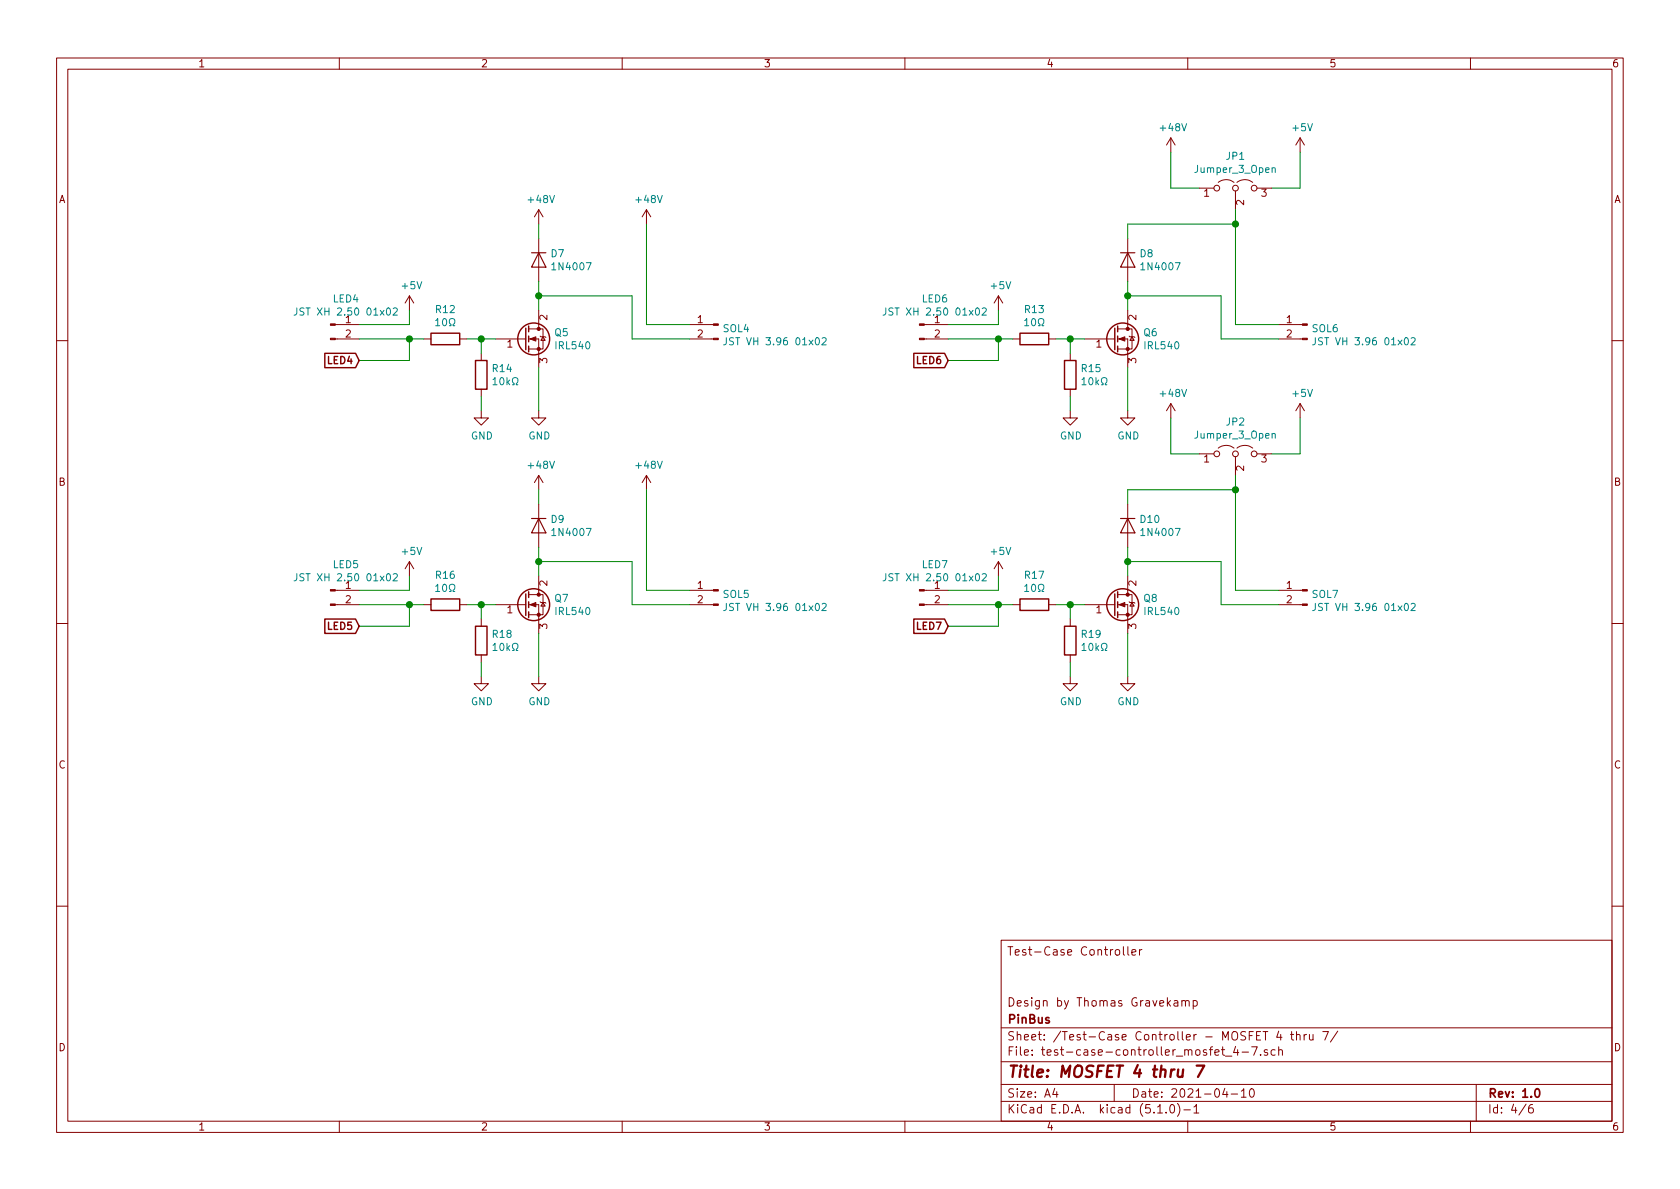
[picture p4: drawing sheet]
EESchema Schematic File Version 4
LIBS:test-case-controller-cache
EELAYER 29 0
EELAYER END
$Descr A4 11693 8268
encoding utf-8
Sheet 4 6
Title "MOSFET 4 thru 7"
Date "2021-04-10"
Rev "1.0"
Comp "PinBus"
Comment1 "Design by Thomas Gravekamp"
Comment2 ""
Comment3 ""
Comment4 "Test-Case Controller"
$EndDescr
$Comp
L Connector:Conn_01x02_Male J?
U 1 1
P 2300 2250
AR Path="/605AEFDD/607E55DC" Ref="J?"  Part="1" 
AR Path="/607D19A4/607E55DC" Ref="LED4"  Part="1" 
F 0 "LED4" H 2408 2431 50  0000 C CNN
F 1 "JST XH 2.50 01x02" H 2408 2340 50  0000 C CNN
F 2 "Connector_JST:JST_XH_B2B-XH-A_1x02_P2.50mm_Vertical" H 2300 2250 50  0001 C CNN
F 3 "~" H 2300 2250 50  0001 C CNN
	1    2300 2250
	1    0    0    -1  
$EndComp
$Comp
L Device:Q_NMOS_GDS Q?
U 1 1
P 3650 2350
AR Path="/605AEFDD/607E55E2" Ref="Q?"  Part="1" 
AR Path="/607D19A4/607E55E2" Ref="Q5"  Part="1" 
F 0 "Q5" H 3856 2396 50  0000 L CNN
F 1 "IRL540" H 3856 2305 50  0000 L CNN
F 2 "Package_TO_SOT_THT:TO-220-3_Horizontal_TabDown" H 3850 2450 50  0001 C CNN
F 3 "~" H 3650 2350 50  0001 C CNN
	1    3650 2350
	1    0    0    -1  
$EndComp
$Comp
L Device:D D?
U 1 1
P 3750 1800
AR Path="/605AEFDD/607E55E8" Ref="D?"  Part="1" 
AR Path="/607D19A4/607E55E8" Ref="D7"  Part="1" 
F 0 "D7" V 3704 1879 50  0000 L CNN
F 1 "1N4007" V 3795 1879 50  0000 L CNN
F 2 "Diode_SMD:D_SMA" H 3750 1800 50  0001 C CNN
F 3 "~" H 3750 1800 50  0001 C CNN
	1    3750 1800
	0    1    1    0   
$EndComp
$Comp
L Device:R R?
U 1 1
P 3100 2350
AR Path="/605AEFDD/607E55EE" Ref="R?"  Part="1" 
AR Path="/607D19A4/607E55EE" Ref="R12"  Part="1" 
F 0 "R12" V 2893 2350 50  0000 C CNN
F 1 "10Ω" V 2984 2350 50  0000 C CNN
F 2 "Resistor_SMD:R_0603_1608Metric" V 3030 2350 50  0001 C CNN
F 3 "~" H 3100 2350 50  0001 C CNN
	1    3100 2350
	0    1    1    0   
$EndComp
$Comp
L Device:R R?
U 1 1
P 3350 2600
AR Path="/605AEFDD/607E55F4" Ref="R?"  Part="1" 
AR Path="/607D19A4/607E55F4" Ref="R14"  Part="1" 
F 0 "R14" H 3420 2646 50  0000 L CNN
F 1 "10kΩ" H 3420 2555 50  0000 L CNN
F 2 "Resistor_SMD:R_0603_1608Metric" V 3280 2600 50  0001 C CNN
F 3 "~" H 3350 2600 50  0001 C CNN
	1    3350 2600
	1    0    0    -1  
$EndComp
$Comp
L power:+5V #PWR?
U 1 1
P 2850 2150
AR Path="/605AEFDD/607E55FC" Ref="#PWR?"  Part="1" 
AR Path="/607D19A4/607E55FC" Ref="#PWR045"  Part="1" 
F 0 "#PWR045" H 2850 2000 50  0001 C CNN
F 1 "+5V" H 2865 2323 50  0000 C CNN
F 2 "" H 2850 2150 50  0001 C CNN
F 3 "" H 2850 2150 50  0001 C CNN
	1    2850 2150
	1    0    0    -1  
$EndComp
Wire Wire Line
	2500 2250 2850 2250
Wire Wire Line
	2850 2250 2850 2150
Wire Wire Line
	2950 2350 2850 2350
Wire Wire Line
	2500 2500 2850 2500
Wire Wire Line
	2850 2500 2850 2350
Connection ~ 2850 2350
Wire Wire Line
	2850 2350 2500 2350
Wire Wire Line
	3250 2350 3350 2350
Wire Wire Line
	3350 2450 3350 2350
Connection ~ 3350 2350
Wire Wire Line
	3350 2350 3450 2350
$Comp
L power:GND #PWR?
U 1 1
P 3350 2850
AR Path="/605AEFDD/607E560D" Ref="#PWR?"  Part="1" 
AR Path="/607D19A4/607E560D" Ref="#PWR047"  Part="1" 
F 0 "#PWR047" H 3350 2600 50  0001 C CNN
F 1 "GND" H 3355 2677 50  0000 C CNN
F 2 "" H 3350 2850 50  0001 C CNN
F 3 "" H 3350 2850 50  0001 C CNN
	1    3350 2850
	1    0    0    -1  
$EndComp
Wire Wire Line
	3350 2850 3350 2750
$Comp
L power:GND #PWR?
U 1 1
P 3750 2850
AR Path="/605AEFDD/607E5614" Ref="#PWR?"  Part="1" 
AR Path="/607D19A4/607E5614" Ref="#PWR048"  Part="1" 
F 0 "#PWR048" H 3750 2600 50  0001 C CNN
F 1 "GND" H 3755 2677 50  0000 C CNN
F 2 "" H 3750 2850 50  0001 C CNN
F 3 "" H 3750 2850 50  0001 C CNN
	1    3750 2850
	1    0    0    -1  
$EndComp
Wire Wire Line
	3750 2850 3750 2550
Wire Wire Line
	3750 1950 3750 2050
$Comp
L power:+48V #PWR?
U 1 1
P 3750 1550
AR Path="/605AEFDD/607E561C" Ref="#PWR?"  Part="1" 
AR Path="/607D19A4/607E561C" Ref="#PWR043"  Part="1" 
F 0 "#PWR043" H 3750 1400 50  0001 C CNN
F 1 "+48V" H 3765 1723 50  0000 C CNN
F 2 "" H 3750 1550 50  0001 C CNN
F 3 "" H 3750 1550 50  0001 C CNN
	1    3750 1550
	1    0    0    -1  
$EndComp
Wire Wire Line
	3750 1650 3750 1550
$Comp
L Connector:Conn_01x02_Male J?
U 1 1
P 5000 2250
AR Path="/605AEFDD/607E5623" Ref="J?"  Part="1" 
AR Path="/607D19A4/607E5623" Ref="SOL4"  Part="1" 
F 0 "SOL4" H 4972 2224 50  0000 R CNN
F 1 "JST VH 3.96 01x02" H 4972 2133 50  0000 R CNN
F 2 "Connector_JST:JST_VH_B2P-VH_1x02_P3.96mm_Vertical" H 5000 2250 50  0001 C CNN
F 3 "~" H 5000 2250 50  0001 C CNN
	1    5000 2250
	-1   0    0    -1  
$EndComp
Wire Wire Line
	4800 2350 4400 2350
Wire Wire Line
	4400 2350 4400 2050
Wire Wire Line
	4400 2050 3750 2050
Connection ~ 3750 2050
Wire Wire Line
	3750 2050 3750 2150
$Comp
L power:+48V #PWR?
U 1 1
P 4500 1550
AR Path="/605AEFDD/607E562E" Ref="#PWR?"  Part="1" 
AR Path="/607D19A4/607E562E" Ref="#PWR044"  Part="1" 
F 0 "#PWR044" H 4500 1400 50  0001 C CNN
F 1 "+48V" H 4515 1723 50  0000 C CNN
F 2 "" H 4500 1550 50  0001 C CNN
F 3 "" H 4500 1550 50  0001 C CNN
	1    4500 1550
	1    0    0    -1  
$EndComp
Wire Wire Line
	4800 2250 4500 2250
Wire Wire Line
	4500 2250 4500 1550
$Comp
L Connector:Conn_01x02_Male J?
U 1 1
P 2300 4100
AR Path="/605AEFDD/607E5636" Ref="J?"  Part="1" 
AR Path="/607D19A4/607E5636" Ref="LED5"  Part="1" 
F 0 "LED5" H 2408 4281 50  0000 C CNN
F 1 "JST XH 2.50 01x02" H 2408 4190 50  0000 C CNN
F 2 "Connector_JST:JST_XH_B2B-XH-A_1x02_P2.50mm_Vertical" H 2300 4100 50  0001 C CNN
F 3 "~" H 2300 4100 50  0001 C CNN
	1    2300 4100
	1    0    0    -1  
$EndComp
$Comp
L Device:Q_NMOS_GDS Q?
U 1 1
P 3650 4200
AR Path="/605AEFDD/607E563C" Ref="Q?"  Part="1" 
AR Path="/607D19A4/607E563C" Ref="Q7"  Part="1" 
F 0 "Q7" H 3856 4246 50  0000 L CNN
F 1 "IRL540" H 3856 4155 50  0000 L CNN
F 2 "Package_TO_SOT_THT:TO-220-3_Horizontal_TabDown" H 3850 4300 50  0001 C CNN
F 3 "~" H 3650 4200 50  0001 C CNN
	1    3650 4200
	1    0    0    -1  
$EndComp
$Comp
L Device:D D?
U 1 1
P 3750 3650
AR Path="/605AEFDD/607E5642" Ref="D?"  Part="1" 
AR Path="/607D19A4/607E5642" Ref="D9"  Part="1" 
F 0 "D9" V 3704 3729 50  0000 L CNN
F 1 "1N4007" V 3795 3729 50  0000 L CNN
F 2 "Diode_SMD:D_SMA" H 3750 3650 50  0001 C CNN
F 3 "~" H 3750 3650 50  0001 C CNN
	1    3750 3650
	0    1    1    0   
$EndComp
$Comp
L Device:R R?
U 1 1
P 3100 4200
AR Path="/605AEFDD/607E5648" Ref="R?"  Part="1" 
AR Path="/607D19A4/607E5648" Ref="R16"  Part="1" 
F 0 "R16" V 2893 4200 50  0000 C CNN
F 1 "10Ω" V 2984 4200 50  0000 C CNN
F 2 "Resistor_SMD:R_0603_1608Metric" V 3030 4200 50  0001 C CNN
F 3 "~" H 3100 4200 50  0001 C CNN
	1    3100 4200
	0    1    1    0   
$EndComp
$Comp
L Device:R R?
U 1 1
P 3350 4450
AR Path="/605AEFDD/607E564E" Ref="R?"  Part="1" 
AR Path="/607D19A4/607E564E" Ref="R18"  Part="1" 
F 0 "R18" H 3420 4496 50  0000 L CNN
F 1 "10kΩ" H 3420 4405 50  0000 L CNN
F 2 "Resistor_SMD:R_0603_1608Metric" V 3280 4450 50  0001 C CNN
F 3 "~" H 3350 4450 50  0001 C CNN
	1    3350 4450
	1    0    0    -1  
$EndComp
$Comp
L power:+5V #PWR?
U 1 1
P 2850 4000
AR Path="/605AEFDD/607E5654" Ref="#PWR?"  Part="1" 
AR Path="/607D19A4/607E5654" Ref="#PWR055"  Part="1" 
F 0 "#PWR055" H 2850 3850 50  0001 C CNN
F 1 "+5V" H 2865 4173 50  0000 C CNN
F 2 "" H 2850 4000 50  0001 C CNN
F 3 "" H 2850 4000 50  0001 C CNN
	1    2850 4000
	1    0    0    -1  
$EndComp
Wire Wire Line
	2500 4100 2850 4100
Wire Wire Line
	2850 4100 2850 4000
Wire Wire Line
	2950 4200 2850 4200
Wire Wire Line
	2500 4350 2850 4350
Wire Wire Line
	2850 4350 2850 4200
Connection ~ 2850 4200
Wire Wire Line
	2850 4200 2500 4200
Wire Wire Line
	3250 4200 3350 4200
Wire Wire Line
	3350 4300 3350 4200
Connection ~ 3350 4200
Wire Wire Line
	3350 4200 3450 4200
$Comp
L power:GND #PWR?
U 1 1
P 3350 4700
AR Path="/605AEFDD/607E5665" Ref="#PWR?"  Part="1" 
AR Path="/607D19A4/607E5665" Ref="#PWR057"  Part="1" 
F 0 "#PWR057" H 3350 4450 50  0001 C CNN
F 1 "GND" H 3355 4527 50  0000 C CNN
F 2 "" H 3350 4700 50  0001 C CNN
F 3 "" H 3350 4700 50  0001 C CNN
	1    3350 4700
	1    0    0    -1  
$EndComp
Wire Wire Line
	3350 4700 3350 4600
$Comp
L power:GND #PWR?
U 1 1
P 3750 4700
AR Path="/605AEFDD/607E566C" Ref="#PWR?"  Part="1" 
AR Path="/607D19A4/607E566C" Ref="#PWR058"  Part="1" 
F 0 "#PWR058" H 3750 4450 50  0001 C CNN
F 1 "GND" H 3755 4527 50  0000 C CNN
F 2 "" H 3750 4700 50  0001 C CNN
F 3 "" H 3750 4700 50  0001 C CNN
	1    3750 4700
	1    0    0    -1  
$EndComp
Wire Wire Line
	3750 4700 3750 4400
Wire Wire Line
	3750 3800 3750 3900
$Comp
L power:+48V #PWR?
U 1 1
P 3750 3400
AR Path="/605AEFDD/607E5674" Ref="#PWR?"  Part="1" 
AR Path="/607D19A4/607E5674" Ref="#PWR053"  Part="1" 
F 0 "#PWR053" H 3750 3250 50  0001 C CNN
F 1 "+48V" H 3765 3573 50  0000 C CNN
F 2 "" H 3750 3400 50  0001 C CNN
F 3 "" H 3750 3400 50  0001 C CNN
	1    3750 3400
	1    0    0    -1  
$EndComp
Wire Wire Line
	3750 3500 3750 3400
$Comp
L Connector:Conn_01x02_Male J?
U 1 1
P 5000 4100
AR Path="/605AEFDD/607E567B" Ref="J?"  Part="1" 
AR Path="/607D19A4/607E567B" Ref="SOL5"  Part="1" 
F 0 "SOL5" H 4972 4074 50  0000 R CNN
F 1 "JST VH 3.96 01x02" H 4972 3983 50  0000 R CNN
F 2 "Connector_JST:JST_VH_B2P-VH_1x02_P3.96mm_Vertical" H 5000 4100 50  0001 C CNN
F 3 "~" H 5000 4100 50  0001 C CNN
	1    5000 4100
	-1   0    0    -1  
$EndComp
Wire Wire Line
	4800 4200 4400 4200
Wire Wire Line
	4400 4200 4400 3900
Wire Wire Line
	4400 3900 3750 3900
Connection ~ 3750 3900
Wire Wire Line
	3750 3900 3750 4000
$Comp
L power:+48V #PWR?
U 1 1
P 4500 3400
AR Path="/605AEFDD/607E5686" Ref="#PWR?"  Part="1" 
AR Path="/607D19A4/607E5686" Ref="#PWR054"  Part="1" 
F 0 "#PWR054" H 4500 3250 50  0001 C CNN
F 1 "+48V" H 4515 3573 50  0000 C CNN
F 2 "" H 4500 3400 50  0001 C CNN
F 3 "" H 4500 3400 50  0001 C CNN
	1    4500 3400
	1    0    0    -1  
$EndComp
Wire Wire Line
	4800 4100 4500 4100
Wire Wire Line
	4500 4100 4500 3400
Text GLabel 2500 2500 0    50   Input ~ 10
LED4
Text GLabel 2500 4350 0    50   Input ~ 10
LED5
$Comp
L Connector:Conn_01x02_Male J-LED?
U 1 1
P 6400 2250
AR Path="/605AEFDD/6081A9AB" Ref="J-LED?"  Part="1" 
AR Path="/607D19A4/6081A9AB" Ref="LED6"  Part="1" 
F 0 "LED6" H 6508 2431 50  0000 C CNN
F 1 "JST XH 2.50 01x02" H 6508 2340 50  0000 C CNN
F 2 "Connector_JST:JST_XH_B2B-XH-A_1x02_P2.50mm_Vertical" H 6400 2250 50  0001 C CNN
F 3 "~" H 6400 2250 50  0001 C CNN
	1    6400 2250
	1    0    0    -1  
$EndComp
$Comp
L Device:Q_NMOS_GDS Q?
U 1 1
P 7750 2350
AR Path="/605AEFDD/6081A9B1" Ref="Q?"  Part="1" 
AR Path="/607D19A4/6081A9B1" Ref="Q6"  Part="1" 
F 0 "Q6" H 7956 2396 50  0000 L CNN
F 1 "IRL540" H 7956 2305 50  0000 L CNN
F 2 "Package_TO_SOT_THT:TO-220-3_Horizontal_TabDown" H 7950 2450 50  0001 C CNN
F 3 "~" H 7750 2350 50  0001 C CNN
	1    7750 2350
	1    0    0    -1  
$EndComp
$Comp
L Device:D D?
U 1 1
P 7850 1800
AR Path="/605AEFDD/6081A9B7" Ref="D?"  Part="1" 
AR Path="/607D19A4/6081A9B7" Ref="D8"  Part="1" 
F 0 "D8" V 7804 1879 50  0000 L CNN
F 1 "1N4007" V 7895 1879 50  0000 L CNN
F 2 "Diode_SMD:D_SMA" H 7850 1800 50  0001 C CNN
F 3 "~" H 7850 1800 50  0001 C CNN
	1    7850 1800
	0    1    1    0   
$EndComp
$Comp
L Device:R R?
U 1 1
P 7200 2350
AR Path="/605AEFDD/6081A9BD" Ref="R?"  Part="1" 
AR Path="/607D19A4/6081A9BD" Ref="R13"  Part="1" 
F 0 "R13" V 6993 2350 50  0000 C CNN
F 1 "10Ω" V 7084 2350 50  0000 C CNN
F 2 "Resistor_SMD:R_0603_1608Metric" V 7130 2350 50  0001 C CNN
F 3 "~" H 7200 2350 50  0001 C CNN
	1    7200 2350
	0    1    1    0   
$EndComp
$Comp
L Device:R R?
U 1 1
P 7450 2600
AR Path="/605AEFDD/6081A9C3" Ref="R?"  Part="1" 
AR Path="/607D19A4/6081A9C3" Ref="R15"  Part="1" 
F 0 "R15" H 7520 2646 50  0000 L CNN
F 1 "10kΩ" H 7520 2555 50  0000 L CNN
F 2 "Resistor_SMD:R_0603_1608Metric" V 7380 2600 50  0001 C CNN
F 3 "~" H 7450 2600 50  0001 C CNN
	1    7450 2600
	1    0    0    -1  
$EndComp
$Comp
L power:+5V #PWR?
U 1 1
P 6950 2150
AR Path="/605AEFDD/6081A9C9" Ref="#PWR?"  Part="1" 
AR Path="/607D19A4/6081A9C9" Ref="#PWR046"  Part="1" 
F 0 "#PWR046" H 6950 2000 50  0001 C CNN
F 1 "+5V" H 6965 2323 50  0000 C CNN
F 2 "" H 6950 2150 50  0001 C CNN
F 3 "" H 6950 2150 50  0001 C CNN
	1    6950 2150
	1    0    0    -1  
$EndComp
Wire Wire Line
	6600 2250 6950 2250
Wire Wire Line
	6950 2250 6950 2150
Wire Wire Line
	7050 2350 6950 2350
Wire Wire Line
	6600 2500 6950 2500
Wire Wire Line
	6950 2500 6950 2350
Connection ~ 6950 2350
Wire Wire Line
	6950 2350 6600 2350
Wire Wire Line
	7350 2350 7450 2350
Wire Wire Line
	7450 2450 7450 2350
Connection ~ 7450 2350
Wire Wire Line
	7450 2350 7550 2350
$Comp
L power:GND #PWR?
U 1 1
P 7450 2850
AR Path="/605AEFDD/6081A9DA" Ref="#PWR?"  Part="1" 
AR Path="/607D19A4/6081A9DA" Ref="#PWR049"  Part="1" 
F 0 "#PWR049" H 7450 2600 50  0001 C CNN
F 1 "GND" H 7455 2677 50  0000 C CNN
F 2 "" H 7450 2850 50  0001 C CNN
F 3 "" H 7450 2850 50  0001 C CNN
	1    7450 2850
	1    0    0    -1  
$EndComp
Wire Wire Line
	7450 2850 7450 2750
$Comp
L power:GND #PWR?
U 1 1
P 7850 2850
AR Path="/605AEFDD/6081A9E1" Ref="#PWR?"  Part="1" 
AR Path="/607D19A4/6081A9E1" Ref="#PWR050"  Part="1" 
F 0 "#PWR050" H 7850 2600 50  0001 C CNN
F 1 "GND" H 7855 2677 50  0000 C CNN
F 2 "" H 7850 2850 50  0001 C CNN
F 3 "" H 7850 2850 50  0001 C CNN
	1    7850 2850
	1    0    0    -1  
$EndComp
Wire Wire Line
	7850 2850 7850 2550
Wire Wire Line
	7850 1950 7850 2050
Wire Wire Line
	7850 1650 7850 1550
$Comp
L Connector:Conn_01x02_Male J-SOL?
U 1 1
P 9100 2250
AR Path="/605AEFDD/6081A9F0" Ref="J-SOL?"  Part="1" 
AR Path="/607D19A4/6081A9F0" Ref="SOL6"  Part="1" 
F 0 "SOL6" H 9072 2224 50  0000 R CNN
F 1 "JST VH 3.96 01x02" H 9072 2133 50  0000 R CNN
F 2 "Connector_JST:JST_VH_B2P-VH_1x02_P3.96mm_Vertical" H 9100 2250 50  0001 C CNN
F 3 "~" H 9100 2250 50  0001 C CNN
	1    9100 2250
	-1   0    0    -1  
$EndComp
Wire Wire Line
	8900 2350 8500 2350
Wire Wire Line
	8500 2350 8500 2050
Wire Wire Line
	8500 2050 7850 2050
Connection ~ 7850 2050
Wire Wire Line
	7850 2050 7850 2150
$Comp
L power:+48V #PWR?
U 1 1
P 8150 1050
AR Path="/605AEFDD/6081A9FB" Ref="#PWR?"  Part="1" 
AR Path="/607D19A4/6081A9FB" Ref="#PWR041"  Part="1" 
F 0 "#PWR041" H 8150 900 50  0001 C CNN
F 1 "+48V" H 8165 1223 50  0000 C CNN
F 2 "" H 8150 1050 50  0001 C CNN
F 3 "" H 8150 1050 50  0001 C CNN
	1    8150 1050
	1    0    0    -1  
$EndComp
Wire Wire Line
	8900 2250 8600 2250
Wire Wire Line
	8600 2250 8600 1550
$Comp
L Connector:Conn_01x02_Male J-LED?
U 1 1
P 6400 4100
AR Path="/605AEFDD/6081AA03" Ref="J-LED?"  Part="1" 
AR Path="/607D19A4/6081AA03" Ref="LED7"  Part="1" 
F 0 "LED7" H 6508 4281 50  0000 C CNN
F 1 "JST XH 2.50 01x02" H 6508 4190 50  0000 C CNN
F 2 "Connector_JST:JST_XH_B2B-XH-A_1x02_P2.50mm_Vertical" H 6400 4100 50  0001 C CNN
F 3 "~" H 6400 4100 50  0001 C CNN
	1    6400 4100
	1    0    0    -1  
$EndComp
$Comp
L Device:Q_NMOS_GDS Q?
U 1 1
P 7750 4200
AR Path="/605AEFDD/6081AA09" Ref="Q?"  Part="1" 
AR Path="/607D19A4/6081AA09" Ref="Q8"  Part="1" 
F 0 "Q8" H 7956 4246 50  0000 L CNN
F 1 "IRL540" H 7956 4155 50  0000 L CNN
F 2 "Package_TO_SOT_THT:TO-220-3_Horizontal_TabDown" H 7950 4300 50  0001 C CNN
F 3 "~" H 7750 4200 50  0001 C CNN
	1    7750 4200
	1    0    0    -1  
$EndComp
$Comp
L Device:D D?
U 1 1
P 7850 3650
AR Path="/605AEFDD/6081AA0F" Ref="D?"  Part="1" 
AR Path="/607D19A4/6081AA0F" Ref="D10"  Part="1" 
F 0 "D10" V 7804 3729 50  0000 L CNN
F 1 "1N4007" V 7895 3729 50  0000 L CNN
F 2 "Diode_SMD:D_SMA" H 7850 3650 50  0001 C CNN
F 3 "~" H 7850 3650 50  0001 C CNN
	1    7850 3650
	0    1    1    0   
$EndComp
$Comp
L Device:R R?
U 1 1
P 7200 4200
AR Path="/605AEFDD/6081AA15" Ref="R?"  Part="1" 
AR Path="/607D19A4/6081AA15" Ref="R17"  Part="1" 
F 0 "R17" V 6993 4200 50  0000 C CNN
F 1 "10Ω" V 7084 4200 50  0000 C CNN
F 2 "Resistor_SMD:R_0603_1608Metric" V 7130 4200 50  0001 C CNN
F 3 "~" H 7200 4200 50  0001 C CNN
	1    7200 4200
	0    1    1    0   
$EndComp
$Comp
L Device:R R?
U 1 1
P 7450 4450
AR Path="/605AEFDD/6081AA1B" Ref="R?"  Part="1" 
AR Path="/607D19A4/6081AA1B" Ref="R19"  Part="1" 
F 0 "R19" H 7520 4496 50  0000 L CNN
F 1 "10kΩ" H 7520 4405 50  0000 L CNN
F 2 "Resistor_SMD:R_0603_1608Metric" V 7380 4450 50  0001 C CNN
F 3 "~" H 7450 4450 50  0001 C CNN
	1    7450 4450
	1    0    0    -1  
$EndComp
$Comp
L power:+5V #PWR?
U 1 1
P 6950 4000
AR Path="/605AEFDD/6081AA21" Ref="#PWR?"  Part="1" 
AR Path="/607D19A4/6081AA21" Ref="#PWR056"  Part="1" 
F 0 "#PWR056" H 6950 3850 50  0001 C CNN
F 1 "+5V" H 6965 4173 50  0000 C CNN
F 2 "" H 6950 4000 50  0001 C CNN
F 3 "" H 6950 4000 50  0001 C CNN
	1    6950 4000
	1    0    0    -1  
$EndComp
Wire Wire Line
	6600 4100 6950 4100
Wire Wire Line
	6950 4100 6950 4000
Wire Wire Line
	7050 4200 6950 4200
Wire Wire Line
	6600 4350 6950 4350
Wire Wire Line
	6950 4350 6950 4200
Connection ~ 6950 4200
Wire Wire Line
	6950 4200 6600 4200
Wire Wire Line
	7350 4200 7450 4200
Wire Wire Line
	7450 4300 7450 4200
Connection ~ 7450 4200
Wire Wire Line
	7450 4200 7550 4200
$Comp
L power:GND #PWR?
U 1 1
P 7450 4700
AR Path="/605AEFDD/6081AA32" Ref="#PWR?"  Part="1" 
AR Path="/607D19A4/6081AA32" Ref="#PWR059"  Part="1" 
F 0 "#PWR059" H 7450 4450 50  0001 C CNN
F 1 "GND" H 7455 4527 50  0000 C CNN
F 2 "" H 7450 4700 50  0001 C CNN
F 3 "" H 7450 4700 50  0001 C CNN
	1    7450 4700
	1    0    0    -1  
$EndComp
Wire Wire Line
	7450 4700 7450 4600
$Comp
L power:GND #PWR?
U 1 1
P 7850 4700
AR Path="/605AEFDD/6081AA39" Ref="#PWR?"  Part="1" 
AR Path="/607D19A4/6081AA39" Ref="#PWR060"  Part="1" 
F 0 "#PWR060" H 7850 4450 50  0001 C CNN
F 1 "GND" H 7855 4527 50  0000 C CNN
F 2 "" H 7850 4700 50  0001 C CNN
F 3 "" H 7850 4700 50  0001 C CNN
	1    7850 4700
	1    0    0    -1  
$EndComp
Wire Wire Line
	7850 4700 7850 4400
Wire Wire Line
	7850 3800 7850 3900
Wire Wire Line
	7850 3500 7850 3400
$Comp
L Connector:Conn_01x02_Male J-SOL?
U 1 1
P 9100 4100
AR Path="/605AEFDD/6081AA48" Ref="J-SOL?"  Part="1" 
AR Path="/607D19A4/6081AA48" Ref="SOL7"  Part="1" 
F 0 "SOL7" H 9072 4074 50  0000 R CNN
F 1 "JST VH 3.96 01x02" H 9072 3983 50  0000 R CNN
F 2 "Connector_JST:JST_VH_B2P-VH_1x02_P3.96mm_Vertical" H 9100 4100 50  0001 C CNN
F 3 "~" H 9100 4100 50  0001 C CNN
	1    9100 4100
	-1   0    0    -1  
$EndComp
Wire Wire Line
	8900 4200 8500 4200
Wire Wire Line
	8500 4200 8500 3900
Wire Wire Line
	8500 3900 7850 3900
Connection ~ 7850 3900
Wire Wire Line
	7850 3900 7850 4000
$Comp
L power:+48V #PWR?
U 1 1
P 8150 2900
AR Path="/605AEFDD/6081AA53" Ref="#PWR?"  Part="1" 
AR Path="/607D19A4/6081AA53" Ref="#PWR051"  Part="1" 
F 0 "#PWR051" H 8150 2750 50  0001 C CNN
F 1 "+48V" H 8165 3073 50  0000 C CNN
F 2 "" H 8150 2900 50  0001 C CNN
F 3 "" H 8150 2900 50  0001 C CNN
	1    8150 2900
	1    0    0    -1  
$EndComp
Wire Wire Line
	8900 4100 8600 4100
Text GLabel 6600 2500 0    50   Input ~ 10
LED6
Text GLabel 6600 4350 0    50   Input ~ 10
LED7
$Comp
L power:+5V #PWR042
U 1 1
P 9050 1050
F 0 "#PWR042" H 9050 900 50  0001 C CNN
F 1 "+5V" H 9065 1223 50  0000 C CNN
F 2 "" H 9050 1050 50  0001 C CNN
F 3 "" H 9050 1050 50  0001 C CNN
	1    9050 1050
	1    0    0    -1  
$EndComp
$Comp
L power:+5V #PWR052
U 1 1
P 9050 2900
F 0 "#PWR052" H 9050 2750 50  0001 C CNN
F 1 "+5V" H 9065 3073 50  0000 C CNN
F 2 "" H 9050 2900 50  0001 C CNN
F 3 "" H 9050 2900 50  0001 C CNN
	1    9050 2900
	1    0    0    -1  
$EndComp
Wire Wire Line
	9050 2900 9050 3150
Wire Wire Line
	9050 3150 8850 3150
Wire Wire Line
	8350 3150 8150 3150
Wire Wire Line
	8150 3150 8150 2900
Wire Wire Line
	8150 1050 8150 1300
Wire Wire Line
	9050 1300 9050 1050
Wire Wire Line
	8850 1300 9050 1300
Wire Wire Line
	8150 1300 8350 1300
$Comp
L Jumper:Jumper_3_Open JP1
U 1 1
P 8600 1300
F 0 "JP1" H 8600 1524 50  0000 C CNN
F 1 "Jumper_3_Open" H 8600 1433 50  0000 C CNN
F 2 "Connector_PinHeader_2.54mm:PinHeader_1x03_P2.54mm_Vertical" H 8600 1300 50  0001 C CNN
F 3 "~" H 8600 1300 50  0001 C CNN
	1    8600 1300
	1    0    0    -1  
$EndComp
$Comp
L Jumper:Jumper_3_Open JP2
U 1 1
P 8600 3150
F 0 "JP2" H 8600 3374 50  0000 C CNN
F 1 "Jumper_3_Open" H 8600 3283 50  0000 C CNN
F 2 "Connector_PinHeader_2.54mm:PinHeader_1x03_P2.54mm_Vertical" H 8600 3150 50  0001 C CNN
F 3 "~" H 8600 3150 50  0001 C CNN
	1    8600 3150
	1    0    0    -1  
$EndComp
Wire Wire Line
	7850 1550 8600 1550
Connection ~ 8600 1550
Wire Wire Line
	8600 1550 8600 1450
Wire Wire Line
	7850 3400 8600 3400
Wire Wire Line
	8600 3400 8600 3300
Connection ~ 8600 3400
Wire Wire Line
	8600 3400 8600 4100
$EndSCHEMATC
